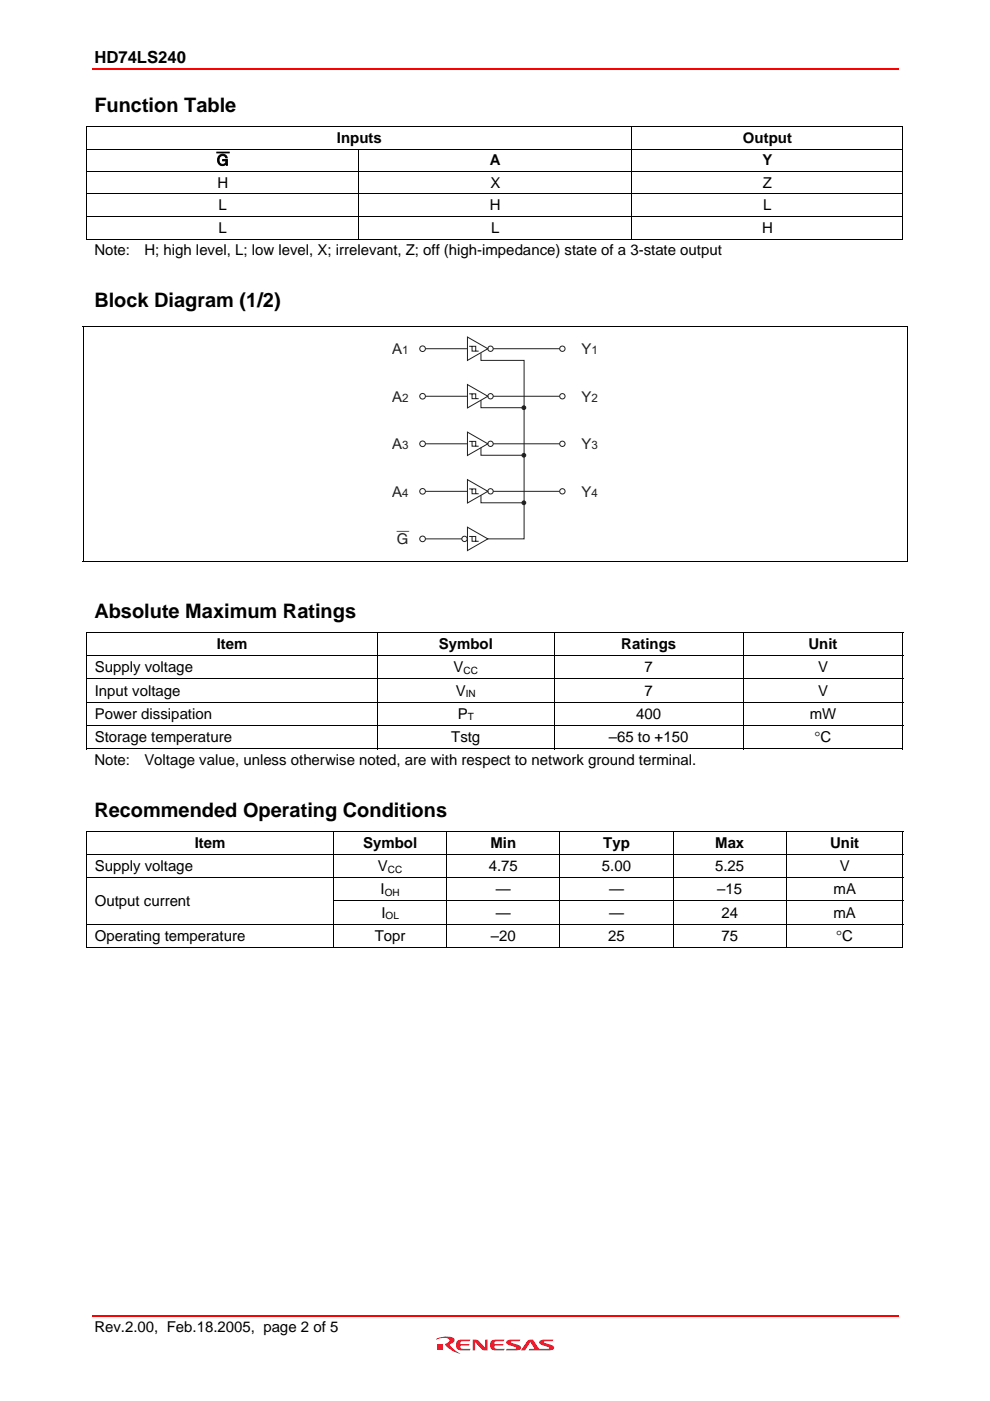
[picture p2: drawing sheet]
<svg xmlns="http://www.w3.org/2000/svg" width="210mm" height="297mm" viewBox="0 0 210 297" stroke-linecap="round" stroke-linejoin="round" font-family="sans-serif">
<path d="M19.5 14.6h171.1M19.5 279h171.1" fill="none" stroke="#f00" stroke-width=".34"/>
<g fill="#ee1b2d">
<path d="M100.2 284a1.38 1.38 0 0 1 1.3 .3l1.4 1.4v-1.7h.5v2.3a1.34 1.34 0 0 1-1.3-.3l-1.4-1.4v1.7h-.5z"/>
<path d="M96.9 284.3l.6-.2 2.2-.1-.2 .3-1.7 .1-.2 .4v.2h2l-.3 .3h-1.7l.1 .5 .2 .1 1.9 .1-.3 .3a3.3 3.3 0 0 1-2.6-.3l-.2-.5z"/>
<path d="M104.1 284.3l.6-.2 2.3-.1-.2 .3-1.8 .1-.2 .4v.2h2l-.3 .3h-1.7l.1 .5 .2 .1 1.9 .1-.3 .3a3.3 3.3 0 0 1-2.6-.3l-.1-.5z"/>
<path d="M107.4 284.4l.5-.3 2.4-.1-.2 .3-1.8 .1v.2l.5 .2a1.91 1.91 0 0 1 1.7 .9l-.3 .4-.3 .2h-2.6l.2-.3 2-.1v-.2l-.4-.2a1.91 1.91 0 0 1-1.8-.9z"/>
<path d="M111.9 284.2l1.1-.2 1.3 2 2.2-.1v-.2l-.4-.2a1.91 1.91 0 0 1-1.8-.9l.3-.4 .3-.1 2.4-.1-.2 .3-1.8 .1v.2l.5 .2a1.91 1.91 0 0 1 1.7 .9l-.3 .4-.3 .2h-4.8l.2-.3h1l-.8-1.4-1.2 1.7h-.8z"/>
<path d="M92.7 285.1h1.1v1.1h-1.1z"/>
<path d="M92.5 283.8h.1a4.4 4.4 0 0 1 3.6-.1 .85 .85 0 0 1-.7 1.3 3.2 3.2 0 0 0 2.1 2 5 5 0 0 1-3.2-2l.1-.1a.89 .89 0 0 0 .8-.8 2.34 2.34 0 0 0-2.6-.1l-.2 .1z"/>
</g>
<path d="M18.3 26.8h.2v.1h-.2zM191.4 26.8h.1v.1h-.1zM191.4 50.6h.1v.2h-.1z" fill="#000"/>
<g fill="none" stroke="#000" stroke-width=".21">
<path d="M18.3 26.8h173.2M18.3 31.6h173.2M18.3 36.4h173.2M18.4 26.9v4.6M18.4 31.7v4.6M18.4 36.4v4.6M76.1 31.7v4.6M76.1 36.4v4.6M134 26.9v4.6M134 31.7v4.6M134 36.4v4.6M191.5 26.9v4.6"/>
<path d="M191.5 31.7v4.6M191.5 36.4v4.6M18.3 41.1h173.2M18.3 45.9h173.2M18.3 50.7h57.7M18.4 41.2v4.6M18.4 46v4.8M76.1 41.2v4.6M76.1 46v4.8M76.1 50.7h57.8M134 41.2v4.6M134 46v4.8"/>
<path d="M134.1 50.7h57.3M191.5 41.2v4.6M191.5 46v4.8"/>
</g>
<path d="M90.2 73.9h28.5" fill="none" stroke="#231f20" stroke-width=".21"/>
<circle cx="89.6" cy="73.9" r=".6" fill="#fff"/>
<circle cx="89.6" cy="73.9" r=".6" fill="none" stroke="#231f20" stroke-width=".21"/>
<circle cx="104" cy="73.9" r=".57" fill="#fff"/>
<circle cx="104" cy="73.9" r=".57" fill="none" stroke="#231f20" stroke-width=".21"/>
<circle cx="119.2" cy="73.9" r=".57" fill="#fff"/>
<circle cx="119.2" cy="73.9" r=".57" fill="none" stroke="#231f20" stroke-width=".21"/>
<path d="M99.1 71.5l4.3 2.4-4.3 2.5z" fill="#fff"/>
<path d="M99.1 71.5l4.3 2.4-4.3 2.5zM99.5 73.4h1.4v1M100.1 73.4v1h1.4M90.2 84h28.5" fill="none" stroke="#231f20" stroke-width=".21"/>
<circle cx="89.6" cy="84" r=".6" fill="#fff"/>
<circle cx="89.6" cy="84" r=".6" fill="none" stroke="#231f20" stroke-width=".21"/>
<circle cx="104" cy="84" r=".57" fill="#fff"/>
<circle cx="104" cy="84" r=".57" fill="none" stroke="#231f20" stroke-width=".21"/>
<circle cx="119.2" cy="84" r=".57" fill="#fff"/>
<circle cx="119.2" cy="84" r=".57" fill="none" stroke="#231f20" stroke-width=".21"/>
<path d="M99.1 81.5l4.3 2.5-4.3 2.5z" fill="#fff"/>
<path d="M90.2 94.1h28.5M99.1 81.5l4.3 2.5-4.3 2.5zM99.5 83.5h1.4v1M100.1 83.5v1h1.4" fill="none" stroke="#231f20" stroke-width=".21"/>
<circle cx="89.6" cy="94.1" r=".6" fill="#fff"/>
<circle cx="89.6" cy="94.1" r=".6" fill="none" stroke="#231f20" stroke-width=".21"/>
<circle cx="104" cy="94.1" r=".57" fill="#fff"/>
<circle cx="104" cy="94.1" r=".57" fill="none" stroke="#231f20" stroke-width=".21"/>
<circle cx="119.2" cy="94.1" r=".57" fill="#fff"/>
<circle cx="119.2" cy="94.1" r=".57" fill="none" stroke="#231f20" stroke-width=".21"/>
<path d="M99.1 91.6l4.3 2.5-4.3 2.5z" fill="#fff"/>
<path d="M99.1 91.6l4.3 2.5-4.3 2.5zM99.5 93.6h1.4v1M100.1 93.6v1h1.4M90.2 104.2h28.5" fill="none" stroke="#231f20" stroke-width=".21"/>
<circle cx="89.6" cy="104.2" r=".6" fill="#fff"/>
<circle cx="89.6" cy="104.2" r=".6" fill="none" stroke="#231f20" stroke-width=".21"/>
<circle cx="104" cy="104.2" r=".57" fill="#fff"/>
<circle cx="104" cy="104.2" r=".57" fill="none" stroke="#231f20" stroke-width=".21"/>
<circle cx="119.2" cy="104.2" r=".57" fill="#fff"/>
<circle cx="119.2" cy="104.2" r=".57" fill="none" stroke="#231f20" stroke-width=".21"/>
<path d="M99.1 101.7l4.3 2.5-4.3 2.5z" fill="#fff"/>
<path d="M102 74.9v1.5h9.1v37.9h-20.9M99.1 101.7l4.3 2.5-4.3 2.4zM99.5 103.7h1.4v1M100.1 103.7v1h1.4" fill="none" stroke="#231f20" stroke-width=".21"/>
<circle cx="89.6" cy="114.3" r=".6" fill="#fff"/>
<circle cx="89.6" cy="114.3" r=".6" fill="none" stroke="#231f20" stroke-width=".21"/>
<circle cx="98.5" cy="114.3" r=".57" fill="#fff"/>
<circle cx="98.5" cy="114.3" r=".57" fill="none" stroke="#231f20" stroke-width=".21"/>
<path d="M99.1 111.8l4.3 2.5-4.3 2.4z" fill="#fff"/>
<path d="M99.1 111.8l4.3 2.5-4.3 2.4zM99.5 113.7h1.4v1.1M100.1 113.7v1.1h1.4" fill="none" stroke="#231f20" stroke-width=".21"/>
<circle cx="111.1" cy="86.4" r=".4" fill="#231f20"/>
<g fill="none" stroke="#231f20" stroke-width=".21">
<path d="M102 84.8v1.6h8.7"/>
<circle cx="111.1" cy="86.4" r=".4"/>
</g>
<circle cx="111.1" cy="96.5" r=".4" fill="#231f20"/>
<g fill="none" stroke="#231f20" stroke-width=".21">
<path d="M102 94.9v1.6h8.7"/>
<circle cx="111.1" cy="96.5" r=".4"/>
</g>
<circle cx="111.1" cy="106.6" r=".4" fill="#231f20"/>
<g fill="none" stroke="#231f20" stroke-width=".21">
<path d="M102 105v1.6h8.7"/>
<circle cx="111.1" cy="106.6" r=".4"/>
</g>
<path d="M17.5 69.1h.2v.2h-.2zM192.3 69.1h.2v.2h-.2zM17.5 119h.2v.1h-.2zM192.3 119h.2v.1h-.2zM18.3 134h.2v.1h-.2zM191.4 134h.1v.1h-.1zM191.4 158.7h.1v.1h-.1zM18.3 176.1h.2v.2h-.2zM191.4 176.1h.1v.2h-.1zM18.3 190.9h.2v.2h-.2zM191.4 200.8h.1v.2h-.1z" fill="#000"/>
<g fill="none" stroke="#000" stroke-width=".21">
<path d="M17.5 69.2h175M17.6 69.3v49.7M192.4 69.3v49.7M17.5 119.1h175M18.3 134h173.2M18.3 139h173.2M18.4 134.1v4.8M18.4 139.1v4.7M80 134.1v4.8M80 139.1v4.7M117.5 134.1v4.8M117.5 139.1v4.7"/>
<path d="M157.5 134.1v4.8M157.5 139.1v4.7M191.5 134.1v4.8M191.5 139.1v4.7M18.3 143.9h173.2M18.3 148.9h173.2M18.3 153.8h173.2M18.3 158.8h61.6M18.4 144v4.8M18.4 148.9v4.8M18.4 153.9v4.9M80 144v4.8"/>
<path d="M80 148.9v4.8M80 153.9v4.9M80.1 158.8h37.4M117.5 144v4.8M117.5 148.9v4.8M117.5 153.9v4.9M117.6 158.8h39.9M157.5 144v4.8M157.5 148.9v4.8M157.5 153.9v4.9M157.6 158.8h33.8M191.5 144v4.8"/>
<path d="M191.5 148.9v4.8M191.5 153.9v4.9M18.3 176.2h173.2M18.4 176.3v4.8M70.7 176.3v4.8M94.7 176.3v4.8M118.7 176.3v4.8M142.7 176.3v4.8M166.8 176.3v4.8M191.5 176.3v4.8M18.3 181.1h173.2M18.3 186.1h173.2"/>
<path d="M18.3 196h173.2M18.4 181.2v4.8M18.4 186.2v4.7M18.4 191.1v4.8M18.4 196v5M70.6 191h120.9M70.7 181.2v4.8M70.7 186.2v4.7M70.7 191.1v4.8M70.7 196v5M94.7 181.2v4.8M94.7 186.2v4.7"/>
<path d="M94.7 191.1v4.8M94.7 196v5M118.7 181.2v4.8M118.7 186.2v4.7M118.7 191.1v4.8M118.7 196v5M142.7 181.2v4.8M142.7 186.2v4.7M142.7 191.1v4.8M142.7 196v5M166.8 181.2v4.8M166.8 186.2v4.7"/>
<path d="M166.8 191.1v4.8M166.8 196v5M191.5 181.2v4.8M191.5 186.2v4.7M191.5 191.1v4.8M191.5 196v5M18.3 200.9h52.3M70.8 200.9h23.8M94.8 200.9h23.8M118.8 200.9h23.8M142.8 200.9h23.9M166.8 200.9h24.6"/>
</g>
<g font-size="4.2">
<text x="20" y="23.8">Function Table</text>
<text x="20" y="65.1">Block Diagram (1/2)</text>
<text x="20" y="131">Absolute Maximum Ratings</text>
<text x="20" y="173.2">Recommended Operating Conditions</text>
</g>
<text font-size="3.5" x="20" y="13.3">HD74LS240</text>
<g font-size="3.2">
<text x="46" y="35.1">G</text>
<text x="71.4" y="30.3">Inputs</text>
<text x="103.9" y="35.1">A</text>
<text x="157.5" y="30.3">Output</text>
<text x="161.6" y="35.1">Y</text>
<text x="46.1" y="39.8">H</text>
<text x="104" y="39.8">X</text>
<text x="161.8" y="39.8">Z</text>
<text x="46.4" y="44.6">L</text>
<text x="103.9" y="44.6">H</text>
<text x="161.8" y="44.6">L</text>
<text x="46.4" y="49.3">L</text>
<text x="104.1" y="49.3">L</text>
<text x="161.6" y="49.3">H</text>
<text x="20" y="54.1">Note:</text>
<text x="30.6" y="54.1">H; high level, L; low level, X; irrelevant, Z; off (high-impedance) state of a 3-state output</text>
<text x="46" y="137.6">Item</text>
<text x="93" y="137.6">Symbol</text>
<text x="131.7" y="137.6">Ratings</text>
<text x="171.4" y="137.6">Unit</text>
<text x="20.1" y="142.5">Supply voltage</text>
<text x="96.2" y="142.5">V</text>
<text x="136.7" y="142.5">7</text>
<text x="173.4" y="142.5">V</text>
<text x="20.1" y="147.5">Input voltage</text>
<text x="96.6" y="147.5">V</text>
<text x="136.7" y="147.5">7</text>
<text x="173.4" y="147.5">V</text>
<text x="20.1" y="152.4">Power dissipation</text>
<text x="97.1" y="152.4">P</text>
<text x="134.9" y="152.4">400</text>
<text x="171.7" y="152.4">mW</text>
<text x="20.1" y="157.4">Storage temperature</text>
<text x="95.7" y="157.4">Tstg</text>
<text x="129.1" y="157.4">–65 to +150</text>
<text x="172.7" y="157.4">°C</text>
<text x="20" y="162.2">Note:</text>
<text x="30.6" y="162.2">Voltage value, unless otherwise noted, are with respect to network ground terminal.</text>
<text x="41.3" y="179.7">Item</text>
<text x="77" y="179.7">Symbol</text>
<text x="104" y="179.7">Min</text>
<text x="127.9" y="179.7">Typ</text>
<text x="151.6" y="179.7">Max</text>
<text x="176" y="179.7">Unit</text>
<text x="20.1" y="184.7">Supply voltage</text>
<text x="80.1" y="184.7">V</text>
<text x="103.6" y="184.7">4.75</text>
<text x="127.6" y="184.7">5.00</text>
<text x="151.6" y="184.7">5.25</text>
<text x="178" y="184.7">V</text>
<text x="80.7" y="189.6">I</text>
<text x="105.1" y="189.6">—</text>
<text x="129.1" y="189.6">—</text>
<text x="152.1" y="189.6">–15</text>
<text x="176.7" y="189.6">mA</text>
<text x="20.1" y="192">Output current</text>
<text x="80.9" y="194.6">I</text>
<text x="105.1" y="194.6">—</text>
<text x="129.1" y="194.6">—</text>
<text x="153" y="194.6">24</text>
<text x="176.7" y="194.6">mA</text>
<text x="20.1" y="199.5">Operating temperature</text>
<text x="79.4" y="199.5">Topr</text>
<text x="104.1" y="199.5">–20</text>
<text x="129" y="199.5">25</text>
<text x="153" y="199.5">75</text>
<text x="177.3" y="199.5">°C</text>
<text x="20" y="282.4">Rev.2.00, Feb.18.2005, page 2 of 5</text>
</g>
<g font-size="3.1" fill="#231f20">
<text x="83.1" y="75">A</text>
<text x="123.3" y="75">Y</text>
<text x="83.1" y="85.2">A</text>
<text x="123.3" y="85.2">Y</text>
<text x="83.1" y="95.3">A</text>
<text x="123.3" y="95.3">Y</text>
<text x="83.1" y="105.4">A</text>
<text x="123.3" y="105.4">Y</text>
<text x="84.1" y="115.2">G</text>
</g>
<g font-size="2.4" fill="#231f20">
<text x="85.2" y="75">1</text>
<text x="125.4" y="75">1</text>
<text x="85.2" y="85.2">2</text>
<text x="125.4" y="85.2">2</text>
<text x="85.2" y="95.3">3</text>
<text x="125.4" y="95.3">3</text>
<text x="85.2" y="105.4">4</text>
<text x="125.4" y="105.4">4</text>
</g>
<g font-size="2.1">
<text x="98.3" y="142.9">CC</text>
<text x="98.8" y="147.8">IN</text>
<text x="99.2" y="152.8">T</text>
<text x="82.3" y="185">CC</text>
<text x="81.6" y="190">OH</text>
<text x="81.7" y="194.9">OL</text>
</g>
</svg>
